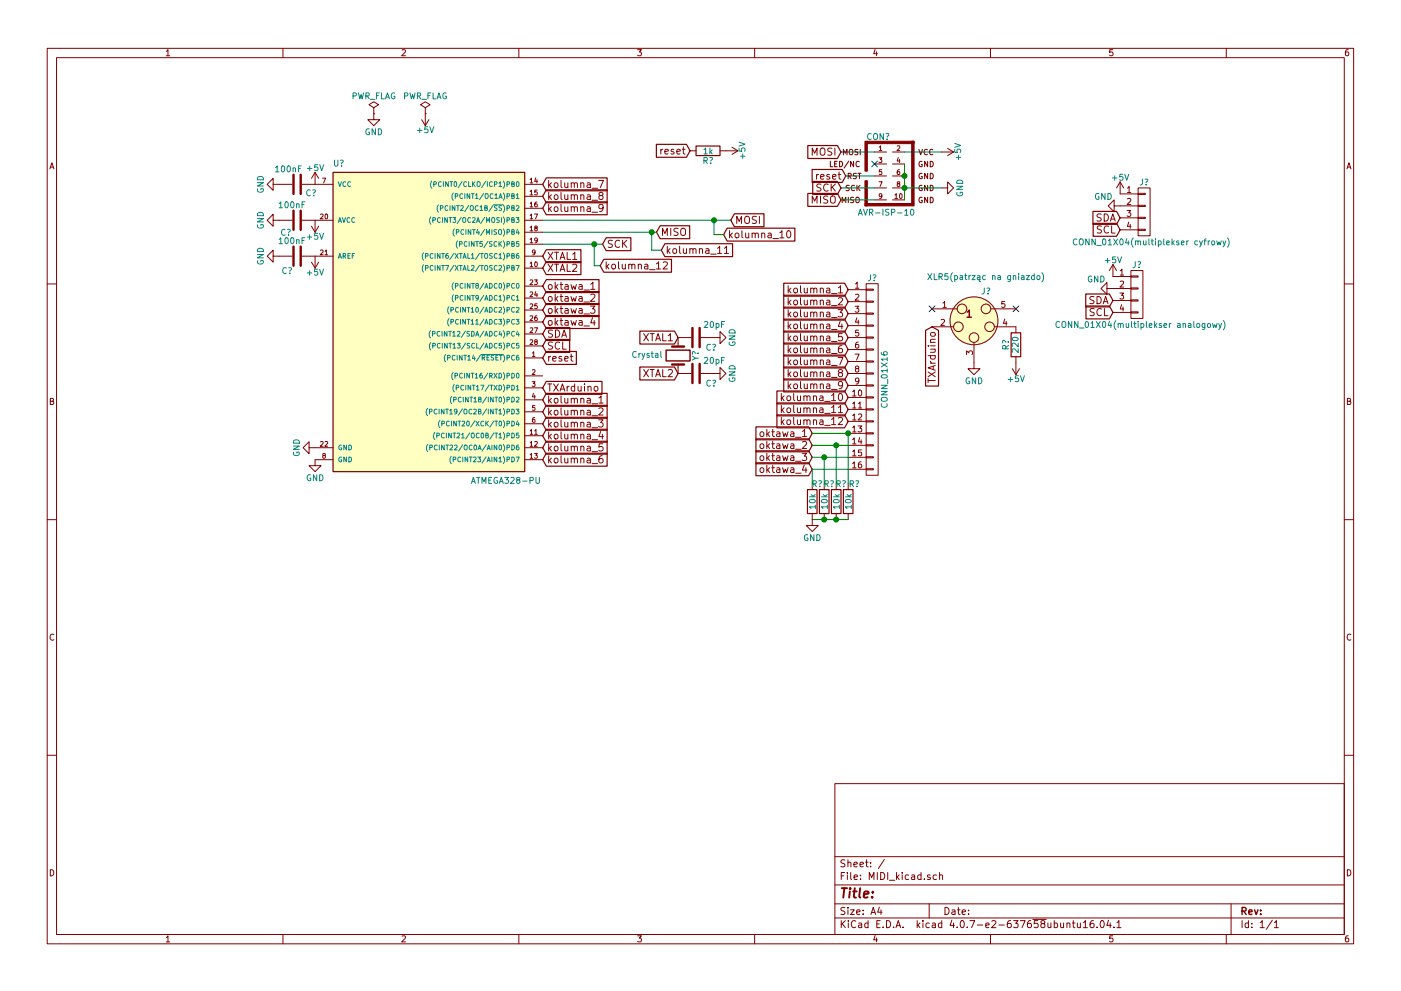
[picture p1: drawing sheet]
EESchema Schematic File Version 2
LIBS:power
LIBS:device
LIBS:transistors
LIBS:conn
LIBS:linear
LIBS:regul
LIBS:74xx
LIBS:cmos4000
LIBS:adc-dac
LIBS:memory
LIBS:xilinx
LIBS:microcontrollers
LIBS:dsp
LIBS:microchip
LIBS:analog_switches
LIBS:motorola
LIBS:texas
LIBS:intel
LIBS:audio
LIBS:interface
LIBS:digital-audio
LIBS:philips
LIBS:display
LIBS:cypress
LIBS:siliconi
LIBS:opto
LIBS:atmel
LIBS:contrib
LIBS:valves
LIBS:MIDI_kicad-cache
EELAYER 25 0
EELAYER END
$Descr A4 11693 8268
encoding utf-8
Sheet 1 1
Title ""
Date ""
Rev ""
Comp ""
Comment1 ""
Comment2 ""
Comment3 ""
Comment4 ""
$EndDescr
NoConn ~ 3800 2660
$Comp
L ATMEGA328-PU U?
U 1 1
P 3530 2630
F 0 "U?" H 2780 3880 50  0000 L BNN
F 1 "ATMEGA328-PU" H 3930 1230 50  0000 L BNN
F 2 "DIL28" H 3530 2630 50  0001 C CIN
F 3 "" H 3530 2630 50  0001 C CNN
	1    3530 2630
	1    0    0    -1  
$EndComp
$Comp
L +5V #PWR?
U 1 1
P 2630 1530
F 0 "#PWR?" H 2630 1380 50  0001 C CNN
F 1 "+5V" H 2630 1670 50  0000 C CNN
F 2 "" H 2630 1530 50  0001 C CNN
F 3 "" H 2630 1530 50  0001 C CNN
	1    2630 1530
	1    0    0    -1  
$EndComp
$Comp
L C C?
U 1 1
P 2480 1530
F 0 "C?" V 2550 1600 50  0000 L CNN
F 1 "100nF" V 2350 1340 50  0000 L CNN
F 2 "" H 2518 1380 50  0001 C CNN
F 3 "" H 2480 1530 50  0001 C CNN
	1    2480 1530
	0    1    1    0   
$EndComp
$Comp
L GND #PWR?
U 1 1
P 2330 1530
F 0 "#PWR?" H 2330 1280 50  0001 C CNN
F 1 "GND" H 2330 1380 50  0000 C CNN
F 2 "" H 2330 1530 50  0001 C CNN
F 3 "" H 2330 1530 50  0001 C CNN
	1    2330 1530
	0    1    1    0   
$EndComp
$Comp
L +5V #PWR?
U 1 1
P 2630 1830
F 0 "#PWR?" H 2630 1680 50  0001 C CNN
F 1 "+5V" H 2630 1970 50  0000 C CNN
F 2 "" H 2630 1830 50  0001 C CNN
F 3 "" H 2630 1830 50  0001 C CNN
	1    2630 1830
	-1   0    0    1   
$EndComp
$Comp
L C C?
U 1 1
P 2480 1830
F 0 "C?" V 2580 1690 50  0000 L CNN
F 1 "100nF" V 2350 1670 50  0000 L CNN
F 2 "" H 2518 1680 50  0001 C CNN
F 3 "" H 2480 1830 50  0001 C CNN
	1    2480 1830
	0    1    1    0   
$EndComp
$Comp
L GND #PWR?
U 1 1
P 2330 1830
F 0 "#PWR?" H 2330 1580 50  0001 C CNN
F 1 "GND" H 2330 1680 50  0000 C CNN
F 2 "" H 2330 1830 50  0001 C CNN
F 3 "" H 2330 1830 50  0001 C CNN
	1    2330 1830
	0    1    1    0   
$EndComp
$Comp
L +5V #PWR?
U 1 1
P 2630 2130
F 0 "#PWR?" H 2630 1980 50  0001 C CNN
F 1 "+5V" H 2630 2270 50  0000 C CNN
F 2 "" H 2630 2130 50  0001 C CNN
F 3 "" H 2630 2130 50  0001 C CNN
	1    2630 2130
	-1   0    0    1   
$EndComp
$Comp
L C C?
U 1 1
P 2480 2130
F 0 "C?" V 2600 2000 50  0000 L CNN
F 1 "100nF" V 2350 1970 50  0000 L CNN
F 2 "" H 2518 1980 50  0001 C CNN
F 3 "" H 2480 2130 50  0001 C CNN
	1    2480 2130
	0    1    1    0   
$EndComp
$Comp
L GND #PWR?
U 1 1
P 2330 2130
F 0 "#PWR?" H 2330 1880 50  0001 C CNN
F 1 "GND" H 2330 1980 50  0000 C CNN
F 2 "" H 2330 2130 50  0001 C CNN
F 3 "" H 2330 2130 50  0001 C CNN
	1    2330 2130
	0    1    1    0   
$EndComp
$Comp
L GND #PWR?
U 1 1
P 2630 3730
F 0 "#PWR?" H 2630 3480 50  0001 C CNN
F 1 "GND" H 2630 3580 50  0000 C CNN
F 2 "" H 2630 3730 50  0001 C CNN
F 3 "" H 2630 3730 50  0001 C CNN
	1    2630 3730
	0    1    1    0   
$EndComp
$Comp
L GND #PWR?
U 1 1
P 2630 3830
F 0 "#PWR?" H 2630 3580 50  0001 C CNN
F 1 "GND" H 2630 3680 50  0000 C CNN
F 2 "" H 2630 3830 50  0001 C CNN
F 3 "" H 2630 3830 50  0001 C CNN
	1    2630 3830
	1    0    0    -1  
$EndComp
$Comp
L PWR_FLAG #FLG?
U 1 1
P 3120 940
F 0 "#FLG?" H 3120 1015 50  0001 C CNN
F 1 "PWR_FLAG" H 3120 1090 50  0000 C CNN
F 2 "" H 3120 940 50  0001 C CNN
F 3 "" H 3120 940 50  0001 C CNN
	1    3120 940 
	1    0    0    -1  
$EndComp
$Comp
L PWR_FLAG #FLG?
U 1 1
P 3550 940
F 0 "#FLG?" H 3550 1015 50  0001 C CNN
F 1 "PWR_FLAG" H 3550 1090 50  0000 C CNN
F 2 "" H 3550 940 50  0001 C CNN
F 3 "" H 3550 940 50  0001 C CNN
	1    3550 940 
	1    0    0    -1  
$EndComp
$Comp
L GND #PWR?
U 1 1
P 3120 940
F 0 "#PWR?" H 3120 690 50  0001 C CNN
F 1 "GND" H 3120 790 50  0000 C CNN
F 2 "" H 3120 940 50  0001 C CNN
F 3 "" H 3120 940 50  0001 C CNN
	1    3120 940 
	1    0    0    -1  
$EndComp
$Comp
L +5V #PWR?
U 1 1
P 3550 940
F 0 "#PWR?" H 3550 790 50  0001 C CNN
F 1 "+5V" H 3550 1080 50  0000 C CNN
F 2 "" H 3550 940 50  0001 C CNN
F 3 "" H 3550 940 50  0001 C CNN
	1    3550 940 
	-1   0    0    1   
$EndComp
$Comp
L Crystal Y?
U 1 1
P 5660 2960
F 0 "Y?" H 5660 3110 50  0000 C CNN
F 1 "Crystal" V 5650 2700 50  0000 C CNN
F 2 "" H 5660 2960 50  0001 C CNN
F 3 "" H 5660 2960 50  0001 C CNN
	1    5660 2960
	0    1    1    0   
$EndComp
$Comp
L C C?
U 1 1
P 5810 2810
F 0 "C?" V 5890 2890 50  0000 L CNN
F 1 "20pF" V 5700 2870 50  0000 L CNN
F 2 "" H 5848 2660 50  0001 C CNN
F 3 "" H 5810 2810 50  0001 C CNN
	1    5810 2810
	0    1    1    0   
$EndComp
$Comp
L C C?
U 1 1
P 5810 3110
F 0 "C?" V 5890 3190 50  0000 L CNN
F 1 "20pF" V 5700 3170 50  0000 L CNN
F 2 "" H 5848 2960 50  0001 C CNN
F 3 "" H 5810 3110 50  0001 C CNN
	1    5810 3110
	0    1    1    0   
$EndComp
$Comp
L GND #PWR?
U 1 1
P 5960 2810
F 0 "#PWR?" H 5960 2560 50  0001 C CNN
F 1 "GND" H 5960 2660 50  0000 C CNN
F 2 "" H 5960 2810 50  0001 C CNN
F 3 "" H 5960 2810 50  0001 C CNN
	1    5960 2810
	0    -1   -1   0   
$EndComp
$Comp
L GND #PWR?
U 1 1
P 5960 3110
F 0 "#PWR?" H 5960 2860 50  0001 C CNN
F 1 "GND" H 5960 2960 50  0000 C CNN
F 2 "" H 5960 3110 50  0001 C CNN
F 3 "" H 5960 3110 50  0001 C CNN
	1    5960 3110
	0    -1   -1   0   
$EndComp
$Comp
L AVR-ISP-10 CON?
U 1 1
P 7500 1460
F 0 "CON?" H 7330 1790 50  0000 C CNN
F 1 "AVR-ISP-10" H 7160 1130 50  0000 L BNN
F 2 "AVR-ISP-10" V 6750 1510 50  0001 C CNN
F 3 "" H 7500 1460 50  0001 C CNN
	1    7500 1460
	1    0    0    -1  
$EndComp
$Comp
L GND #PWR?
U 1 1
P 7860 1560
F 0 "#PWR?" H 7860 1310 50  0001 C CNN
F 1 "GND" H 7860 1410 50  0000 C CNN
F 2 "" H 7860 1560 50  0001 C CNN
F 3 "" H 7860 1560 50  0001 C CNN
	1    7860 1560
	0    -1   -1   0   
$EndComp
$Comp
L +5V #PWR?
U 1 1
P 7860 1260
F 0 "#PWR?" H 7860 1110 50  0001 C CNN
F 1 "+5V" H 7860 1400 50  0000 C CNN
F 2 "" H 7860 1260 50  0001 C CNN
F 3 "" H 7860 1260 50  0001 C CNN
	1    7860 1260
	0    1    1    0   
$EndComp
NoConn ~ 7300 1360
Text GLabel 7060 1460 0    60   Input ~ 0
reset
Text GLabel 4530 2980 2    60   Input ~ 0
reset
$Comp
L CONN_01X16 J?
U 1 1
P 7280 3160
F 0 "J?" H 7280 4010 50  0000 C CNN
F 1 "CONN_01X16" V 7380 3160 50  0000 C CNN
F 2 "" H 7280 3160 50  0001 C CNN
F 3 "" H 7280 3160 50  0001 C CNN
	1    7280 3160
	1    0    0    -1  
$EndComp
Text GLabel 4530 3330 2    60   Input ~ 0
kolumna_1
Text GLabel 7080 2410 0    60   Input ~ 0
kolumna_1
Text GLabel 4530 3430 2    60   Input ~ 0
kolumna_2
Text GLabel 7080 2510 0    60   Input ~ 0
kolumna_2
Text GLabel 4530 3530 2    60   Input ~ 0
kolumna_3
Text GLabel 7080 2610 0    60   Input ~ 0
kolumna_3
Text GLabel 4530 3630 2    60   Input ~ 0
kolumna_4
Text GLabel 7080 2710 0    60   Input ~ 0
kolumna_4
Text GLabel 4530 3730 2    60   Input ~ 0
kolumna_5
Text GLabel 7080 2810 0    60   Input ~ 0
kolumna_5
Text GLabel 4530 3830 2    60   Input ~ 0
kolumna_6
Text GLabel 7080 2910 0    60   Input ~ 0
kolumna_6
Text GLabel 4530 1530 2    60   Input ~ 0
kolumna_7
Text GLabel 7080 3010 0    60   Input ~ 0
kolumna_7
Text GLabel 6100 1830 2    60   Input ~ 0
MOSI
Text GLabel 7020 1260 0    60   Input ~ 0
MOSI
Text GLabel 5480 1930 2    60   Input ~ 0
MISO
Text GLabel 7020 1660 0    60   Input ~ 0
MISO
Text GLabel 5030 2030 2    60   Input ~ 0
SCK
Text GLabel 7020 1560 0    60   Input ~ 0
SCK
Text GLabel 5660 2810 0    60   Input ~ 0
XTAL1
Text GLabel 5660 3110 0    60   Input ~ 0
XTAL2
Text GLabel 4530 2130 2    60   Input ~ 0
XTAL1
Text GLabel 4530 2230 2    60   Input ~ 0
XTAL2
Text GLabel 4530 1630 2    60   Input ~ 0
kolumna_8
Text GLabel 7080 3110 0    60   Input ~ 0
kolumna_8
Text GLabel 4530 1730 2    60   Input ~ 0
kolumna_9
Text GLabel 7080 3210 0    60   Input ~ 0
kolumna_9
Text GLabel 6040 1950 2    60   Input ~ 0
kolumna_10
Text GLabel 7080 3310 0    60   Input ~ 0
kolumna_10
Text GLabel 5520 2080 2    60   Input ~ 0
kolumna_11
Text GLabel 7080 3410 0    60   Input ~ 0
kolumna_11
Text GLabel 5010 2210 2    60   Input ~ 0
kolumna_12
Text GLabel 7080 3510 0    60   Input ~ 0
kolumna_12
Text GLabel 4530 2380 2    60   Input ~ 0
oktawa_1
Text GLabel 6780 3610 0    60   Input ~ 0
oktawa_1
Text GLabel 4530 2480 2    60   Input ~ 0
oktawa_2
Text GLabel 6780 3710 0    60   Input ~ 0
oktawa_2
Text GLabel 4530 2580 2    60   Input ~ 0
oktawa_3
Text GLabel 6780 3810 0    60   Input ~ 0
oktawa_3
Text GLabel 4530 2680 2    60   Input ~ 0
oktawa_4
Text GLabel 6780 3910 0    60   Input ~ 0
oktawa_4
$Comp
L R R?
U 1 1
P 7080 4180
F 0 "R?" H 7130 4330 50  0000 C CNN
F 1 "10k" V 7080 4180 50  0000 C CNN
F 2 "" V 7010 4180 50  0001 C CNN
F 3 "" H 7080 4180 50  0001 C CNN
	1    7080 4180
	1    0    0    -1  
$EndComp
$Comp
L R R?
U 1 1
P 6980 4180
F 0 "R?" H 7020 4330 50  0000 C CNN
F 1 "10k" V 6980 4180 50  0000 C CNN
F 2 "" V 6910 4180 50  0001 C CNN
F 3 "" H 6980 4180 50  0001 C CNN
	1    6980 4180
	1    0    0    -1  
$EndComp
$Comp
L R R?
U 1 1
P 6880 4180
F 0 "R?" H 6920 4330 50  0000 C CNN
F 1 "10k" V 6880 4180 50  0000 C CNN
F 2 "" V 6810 4180 50  0001 C CNN
F 3 "" H 6880 4180 50  0001 C CNN
	1    6880 4180
	1    0    0    -1  
$EndComp
$Comp
L R R?
U 1 1
P 6780 4180
F 0 "R?" H 6820 4330 50  0000 C CNN
F 1 "10k" V 6780 4180 50  0000 C CNN
F 2 "" V 6710 4180 50  0001 C CNN
F 3 "" H 6780 4180 50  0001 C CNN
	1    6780 4180
	1    0    0    -1  
$EndComp
Wire Wire Line
	7550 1360 7550 1660
Connection ~ 7550 1560
Connection ~ 7550 1460
Wire Wire Line
	7550 1560 7860 1560
Wire Wire Line
	7550 1260 7860 1260
Wire Wire Line
	7060 1460 7300 1460
Wire Wire Line
	7020 1260 7300 1260
Wire Wire Line
	7300 1560 7020 1560
Wire Wire Line
	7300 1660 7020 1660
Wire Wire Line
	4530 1830 6100 1830
Wire Wire Line
	4530 1930 5480 1930
Wire Wire Line
	4530 2030 5030 2030
Wire Wire Line
	6040 1950 5960 1950
Wire Wire Line
	5960 1950 5960 1830
Connection ~ 5960 1830
Wire Wire Line
	5520 2080 5440 2080
Wire Wire Line
	5440 2080 5440 1930
Connection ~ 5440 1930
Wire Wire Line
	5010 2210 4960 2210
Wire Wire Line
	4960 2210 4960 2030
Connection ~ 4960 2030
Wire Wire Line
	6780 3610 7080 3610
Wire Wire Line
	6780 3710 7080 3710
Wire Wire Line
	6780 3810 7080 3810
Wire Wire Line
	6780 3910 7080 3910
Wire Wire Line
	6780 3910 6780 4030
Wire Wire Line
	6880 3810 6880 4030
Connection ~ 6880 3810
Wire Wire Line
	6980 3710 6980 4030
Connection ~ 6980 3710
Wire Wire Line
	7080 3610 7080 4030
Connection ~ 7080 3610
Wire Wire Line
	6780 4330 7080 4330
Connection ~ 6880 4330
Connection ~ 6980 4330
$Comp
L GND #PWR?
U 1 1
P 6780 4330
F 0 "#PWR?" H 6780 4080 50  0001 C CNN
F 1 "GND" H 6780 4180 50  0000 C CNN
F 2 "" H 6780 4330 50  0001 C CNN
F 3 "" H 6780 4330 50  0001 C CNN
	1    6780 4330
	1    0    0    -1  
$EndComp
$Comp
L XLR5 J?
U 1 1
P 8130 2670
F 0 "J?" H 8230 2920 50  0000 C CNN
F 1 "XLR5(patrząc na gniazdo)" H 8230 3040 50  0000 C CNN
F 2 "" H 8130 2670 50  0001 C CNN
F 3 "" H 8130 2670 50  0001 C CNN
	1    8130 2670
	1    0    0    -1  
$EndComp
$Comp
L GND #PWR?
U 1 1
P 8130 3020
F 0 "#PWR?" H 8130 2770 50  0001 C CNN
F 1 "GND" H 8130 2870 50  0000 C CNN
F 2 "" H 8130 3020 50  0001 C CNN
F 3 "" H 8130 3020 50  0001 C CNN
	1    8130 3020
	1    0    0    -1  
$EndComp
$Comp
L R R?
U 1 1
P 8480 2870
F 0 "R?" V 8560 2870 50  0000 C CNN
F 1 "220" V 8480 2870 50  0000 C CNN
F 2 "" V 8410 2870 50  0001 C CNN
F 3 "" H 8480 2870 50  0001 C CNN
	1    8480 2870
	-1   0    0    1   
$EndComp
$Comp
L +5V #PWR?
U 1 1
P 8480 3020
F 0 "#PWR?" H 8480 2870 50  0001 C CNN
F 1 "+5V" H 8480 3160 50  0000 C CNN
F 2 "" H 8480 3020 50  0001 C CNN
F 3 "" H 8480 3020 50  0001 C CNN
	1    8480 3020
	-1   0    0    1   
$EndComp
Text GLabel 7780 2720 3    60   Input ~ 0
TXArduino
Text GLabel 4530 3230 2    60   Input ~ 0
TXArduino
NoConn ~ 8480 2570
NoConn ~ 7780 2570
Text GLabel 4530 2780 2    60   Input ~ 0
SDA
Text GLabel 4530 2880 2    60   Input ~ 0
SCL
$Comp
L CONN_01X04 J?
U 1 1
P 9550 1760
F 0 "J?" H 9550 2010 50  0000 C CNN
F 1 "CONN_01X04(multiplekser cyfrowy)" H 9610 1510 50  0000 C CNN
F 2 "" H 9550 1760 50  0001 C CNN
F 3 "" H 9550 1760 50  0001 C CNN
	1    9550 1760
	1    0    0    -1  
$EndComp
$Comp
L +5V #PWR?
U 1 1
P 9350 1610
F 0 "#PWR?" H 9350 1460 50  0001 C CNN
F 1 "+5V" H 9350 1750 50  0000 C CNN
F 2 "" H 9350 1610 50  0001 C CNN
F 3 "" H 9350 1610 50  0001 C CNN
	1    9350 1610
	1    0    0    -1  
$EndComp
$Comp
L GND #PWR?
U 1 1
P 9350 1710
F 0 "#PWR?" H 9350 1460 50  0001 C CNN
F 1 "GND" V 9270 1570 50  0000 C CNN
F 2 "" H 9350 1710 50  0001 C CNN
F 3 "" H 9350 1710 50  0001 C CNN
	1    9350 1710
	0    1    1    0   
$EndComp
Text GLabel 9350 1810 0    60   Input ~ 0
SDA
Text GLabel 9350 1910 0    60   Input ~ 0
SCL
$Comp
L CONN_01X04 J?
U 1 1
P 9490 2450
F 0 "J?" H 9490 2700 50  0000 C CNN
F 1 "CONN_01X04(multiplekser analogowy)" H 9520 2200 50  0000 C CNN
F 2 "" H 9490 2450 50  0001 C CNN
F 3 "" H 9490 2450 50  0001 C CNN
	1    9490 2450
	1    0    0    -1  
$EndComp
$Comp
L +5V #PWR?
U 1 1
P 9290 2300
F 0 "#PWR?" H 9290 2150 50  0001 C CNN
F 1 "+5V" H 9290 2440 50  0000 C CNN
F 2 "" H 9290 2300 50  0001 C CNN
F 3 "" H 9290 2300 50  0001 C CNN
	1    9290 2300
	1    0    0    -1  
$EndComp
$Comp
L GND #PWR?
U 1 1
P 9290 2400
F 0 "#PWR?" H 9290 2150 50  0001 C CNN
F 1 "GND" V 9210 2260 50  0000 C CNN
F 2 "" H 9290 2400 50  0001 C CNN
F 3 "" H 9290 2400 50  0001 C CNN
	1    9290 2400
	0    1    1    0   
$EndComp
Text GLabel 9290 2500 0    60   Input ~ 0
SDA
Text GLabel 9290 2600 0    60   Input ~ 0
SCL
Text GLabel 5760 1250 0    60   Input ~ 0
reset
$Comp
L R R?
U 1 1
P 5910 1250
F 0 "R?" V 5990 1250 50  0000 C CNN
F 1 "1k" V 5910 1250 50  0000 C CNN
F 2 "" V 5840 1250 50  0001 C CNN
F 3 "" H 5910 1250 50  0001 C CNN
	1    5910 1250
	0    1    1    0   
$EndComp
$Comp
L +5V #PWR?
U 1 1
P 6060 1250
F 0 "#PWR?" H 6060 1100 50  0001 C CNN
F 1 "+5V" H 6060 1390 50  0000 C CNN
F 2 "" H 6060 1250 50  0001 C CNN
F 3 "" H 6060 1250 50  0001 C CNN
	1    6060 1250
	0    1    1    0   
$EndComp
$EndSCHEMATC
